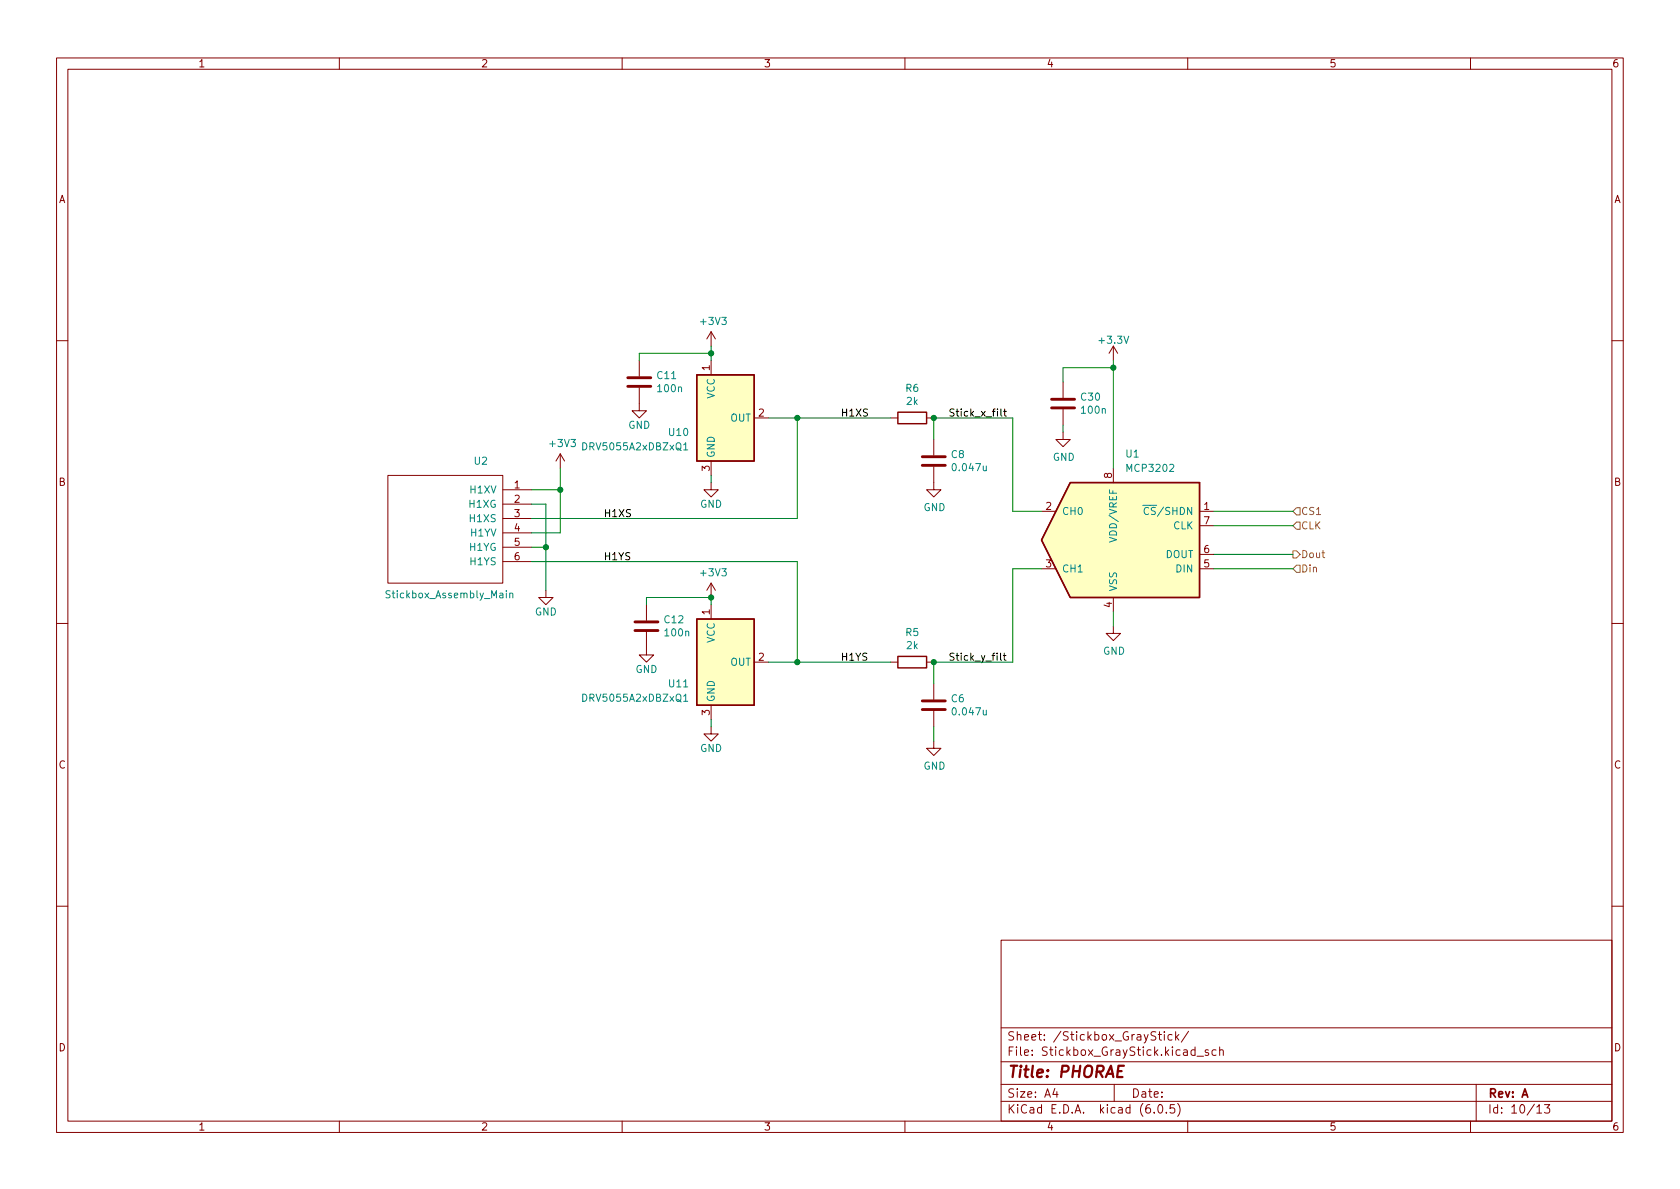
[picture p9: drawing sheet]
<svg xmlns="http://www.w3.org/2000/svg" width="297mm" height="210mm" viewBox="0 0 297 210" stroke-linecap="round" stroke-linejoin="round" font-family="sans-serif">
<g fill="none" stroke="#840000" stroke-width=".18">
<path d="M10 10.2h277v190.1h-277zM12 12.2h273v186.1h-273zM60 10.2v2M110 10.2v2M160 10.2v2M210 10.2v2M260 10.2v2M125.7 58.7v2.5M125.7 58.7l-.7 1.2M125.7 58.7l.8 1.2M10 60.2h2M113 68.6v4h1.3l-1.3 1.3-1.2-1.3h1.2"/>
<path d="M113 63.7v2.8M125.7 63.7v2.6M133.3 73.9h2.6M157.5 73.9h1.2M163.8 73.9h1.3M165.1 77.7v2.8M188 76.4v1.3h1.2l-1.2 1.3-1.3-1.3h1.3M188 67.6v2.8M188 72.4v2.8M196.8 61.2v2.5M196.8 61.2l-.7 1.3M196.8 61.2l.8 1.3"/>
<path d="M285 60.2h2M68.6 84.1h20.3v19h-20.3zM88.9 86.6h5.1M88.9 89.1h5.1M88.9 91.7h5.1M88.9 94.2h5.1M88.9 96.8h5.1M88.9 99.3h5.1M99.1 80.3l-.8 1.2M99.1 80.3v2.5M99.1 80.3l.7 1.2M125.7 85.3v1.3h1.3l-1.3 1.3-1.2-1.3h1.2"/>
<path d="M125.7 81.5v2.6M165.1 82.5v4.1h1.3l-1.3 1.3-1.3-1.3h1.3M184.1 90.4h2.6M196.8 82.8v2.5M212.1 90.4h2.5M212.1 98h2.5M212.1 93h2.5M10 110.2h2M96.5 104.4v1.3h1.3l-1.3 1.2-1.3-1.2h1.3M114.3 111.8v4h1.3l-1.3 1.3-1.3-1.3h1.3M114.3 106.9v2.8M125.7 103.1l-.7 1.3"/>
<path d="M125.7 103.1v2.6M125.7 106.9v2.6M125.7 103.1l.8 1.3M133.3 117.1h2.6M157.5 117.1h1.2M163.8 117.1h1.3M184.1 100.6h2.6M196.8 110.7v1.3h1.3l-1.3 1.3-1.2-1.3h1.2M196.8 105.7v2.5M212.1 100.6h2.5M285 110.2h2M125.7 128.5v1.3h1.3l-1.3 1.3-1.2-1.3h1.2"/>
<path d="M125.7 124.7v2.5M165.1 131.1v1.2h1.3l-1.3 1.3-1.3-1.3h1.3M165.1 120.9v2.8M165.1 125.7v2.8M10 160.2h2M177 166.3h108v32h-108zM285 160.2h2M60 198.3v2M110 198.3v2M160 198.3v2M177 194.8h108M177 191.8h108"/>
<path d="M177 187.8h108M177 181.8h108M186.5 192.5l-.4 1h1M186.9 193v1M197 191.8v3M204.1 196.7v.1M204.8 182.9h.6M204.9 195.4l.2-.1a.81 .81 0 0 1 .6 .7 .81 .81 0 0 1-.3 .8h-.2a.81 .81 0 0 1-.6-.6 .81 .81 0 0 1 .3-.8zM205 182.4v1.3l.4 .2M205.9 182.4v.2M205.9 182.9v1M206.2 196.7v.1"/>
<path d="M207.2 183l-.4-.1-.3 .3v.4l.1 .3h.6M207.6 195.3h-.7v.7l.2-.1 .5 .1 .1 .2-.1 .5-.2 .1-.5-.1M207.9 182.4v1.5M208 183.4l.4 .5M208.2 195.1a1.72 1.72 0 0 1 0 2.3M208.4 182.9l-.5 .6M210 198.3v2M210.1 182.4l-1.2 1.9M211.3 185.7l-.4-.1-.3 .3v.4l.1 .3h.6M211.3 185.1v1.5M211.6 186.8h1.2M213.6 185.7l-.3-.1-.2 .2v.3l.5 .1v.4h-.5"/>
<path d="M215 185.7l-.4-.1-.3 .3v.4l.1 .3h.6M215.6 185.8l.3-.2 .3 .1 .1 .9M215.6 185.1v1.5M260 198.3v2M261 191.8v6.5M271.7 195.8l.5-.5v1.5M271.7 196.8h.9M273.1 195.3h.9l-.5 .6 .4 .1v.7l-.2 .1h-.4l-.2-.1"/>
</g>
<path d="M198.7 188.5h-.9l-.3 2h1" fill="none" stroke="#840000" stroke-width=".4"/>
<path d="M111 68.3h4.1M111 66.8h4.1M185.9 72.1h4.1M185.9 70.6h4.1M163.1 82.3h4M163.1 80.8h4M112.3 111.5h4M112.3 110h4M163.1 125.5h4M163.1 123.9h4" fill="none" stroke="#840000" stroke-width=".51"/>
<path d="M123.2 66.3h10.1v15.2h-10.1zM158.7 72.9h5.1v2h-5.1zM189.2 85.3h22.9v20.4h-22.9l-5.1-10.2zM123.2 109.5h10.1v15.2h-10.1zM158.7 116.1h5.1v2h-5.1z" fill="none" stroke="#840000" stroke-width=".25"/>
<path d="M120.9 78.7l.3-.4v1.3M120.9 79.6h.7M89.5 104.5v.1M89.5 104.9v.8M90.1 105l.2-.1h.3l.1 .8M90.1 104.9v.8M120.9 123.1l.3-.4v1.3M120.9 124h.7" fill="none" stroke="#008484" stroke-width=".18"/>
<g fill="#ffffc2" stroke="#ffffc2" stroke-width=".18">
<path d="M189.2 85.3h22.9v20.4h-22.9l-5.1-10.2z"/>
<path d="M123.2 66.3h10.1v15.2h-10.1z"/>
<path d="M123.2 109.5h10.1v15.2h-10.1z"/>
</g>
<path d="M228.6 97.4h.6l.7 .6-.7 .7h-.6zM229.2 99.9h.7v1.3h-.7l-.6-.6zM229.2 92.3h.7v1.3h-.7l-.6-.6zM229.2 89.8h.7v1.3h-.7l-.6-.7z" fill="none" stroke="#848400" stroke-width=".18"/>
<path d="M177 72.3v1.1l.2 .2M177.5 72.7h.4M177.6 72.3v1.1l.3 .2M176.9 115.5v1.1l.2 .2M177.4 115.9h.5M177.6 115.5v1.1l.3 .2" fill="none" stroke="#000" stroke-width=".18"/>
<g fill="none" stroke="#008400" stroke-width=".18">
<path d="M125.7 61.2v2.5M125.7 62.5h-12.7v1.2M135.9 73.9h21.6M141 73.9v17.8h-47M165.1 77.7v-3.8h14v16.5h5M188 75.2v1.2M196.8 63.7v19.1M196.8 65h-8.8v2.6M94 86.6h5.1M94 89.1h2.5v15.3M94 99.3h47v17.8M94 96.8h2.5"/>
<path d="M99.1 82.8v11.4h-5.1M125.7 84.1v1.2M214.6 98h14M214.6 93h14M214.6 90.4h14M114.3 106.9v-1.2h11.4v1.2M135.9 117.1h21.6M184.1 100.6h-5v16.5h-14v3.8M196.8 108.2v2.5M214.6 100.6h14M125.7 127.2v1.3M165.1 128.5v2.6"/>
</g>
<g fill="#008400" stroke="#008400" stroke-width=".18">
<circle cx="165.1" cy="73.9" r=".46"/>
<circle cx="141" cy="73.9" r=".46"/>
<circle cx="141" cy="117.1" r=".46"/>
<circle cx="125.7" cy="105.7" r=".46"/>
<circle cx="96.5" cy="96.8" r=".46"/>
<circle cx="99.1" cy="86.6" r=".46"/>
<circle cx="125.7" cy="62.5" r=".46"/>
<circle cx="165.1" cy="117.1" r=".46"/>
<circle cx="196.8" cy="65" r=".46"/>
</g>
<text font-size="2.8" fill="#840000" x="178" y="190.6">Title: PHORAE</text>
<g font-size="2.1" fill="#840000">
<text x="178" y="184">Sheet: /Stickbox_GrayStick/</text>
<text x="178" y="186.7">File: Stickbox_GrayStick.kicad_sch</text>
<text x="178" y="196.9">KiCad E.D.A. kicad (6.0.5)</text>
<text x="178" y="194.1">Size: A4</text>
<text x="200" y="194.1">Date:</text>
<text x="263" y="194.1">Rev: A</text>
<text x="263" y="196.9">Id: 10/13</text>
</g>
<g font-size="1.8" fill="#840000">
<text x="35" y="11.9">1</text>
<text x="85" y="11.9">2</text>
<text x="135" y="11.9">3</text>
<text x="185" y="11.9">4</text>
<text x="235" y="11.9">5</text>
<text x="285" y="11.9">6</text>
<text x="10.3" y="35.9">A</text>
<text x="285.3" y="35.9">A</text>
<text x="125.5" y="65.5" transform="rotate(-90 125.5 65.5)">1</text>
<text x="134.1" y="73.7">2</text>
<text x="125.5" y="83.3" transform="rotate(-90 125.5 83.3)">3</text>
<text x="10.3" y="85.9">B</text>
<text x="90.9" y="86.4">1</text>
<text x="90.9" y="88.9">2</text>
<text x="196.6" y="84.6" transform="rotate(-90 196.6 84.6)">8</text>
<text x="285.3" y="85.9">B</text>
<text x="90.9" y="91.4">3</text>
<text x="90.9" y="94">4</text>
<text x="184.9" y="90.2">2</text>
<text x="212.9" y="90.2">1</text>
<text x="212.9" y="92.7">7</text>
<text x="90.9" y="96.5">5</text>
<text x="90.9" y="99.1">6</text>
<text x="184.9" y="100.3">3</text>
<text x="212.9" y="100.3">5</text>
<text x="212.9" y="97.8">6</text>
<text x="196.6" y="107.4" transform="rotate(-90 196.6 107.4)">4</text>
<text x="125.5" y="108.7" transform="rotate(-90 125.5 108.7)">1</text>
<text x="134.1" y="116.8">2</text>
<text x="125.5" y="126.5" transform="rotate(-90 125.5 126.5)">3</text>
<text x="10.3" y="135.9">C</text>
<text x="285.3" y="135.9">C</text>
<text x="10.3" y="185.9">D</text>
<text x="285.3" y="185.9">D</text>
<text x="35" y="199.9">1</text>
<text x="85" y="199.9">2</text>
<text x="135" y="199.9">3</text>
<text x="185" y="199.9">4</text>
<text x="235" y="199.9">5</text>
<text x="285" y="199.9">6</text>
</g>
<g font-size="1.8" fill="#008484">
<text x="124" y="57.4">+3V3</text>
<text x="194.5" y="60.8">+3.3V</text>
<text x="116.3" y="67">C11</text>
<text x="116.4" y="69.3">100n</text>
<text x="126.4" y="70.5" transform="rotate(-90 126.4 70.5)">VCC</text>
<text x="160.2" y="69.3">R6</text>
<text x="160.3" y="71.6">2k</text>
<text x="191.2" y="70.8">C30</text>
<text x="111.1" y="75.8">GND</text>
<text x="118.3" y="77.1">U10</text>
<text x="129.1" y="74.5">OUT</text>
<text x="191.3" y="73.1">100n</text>
<text x="83.9" y="82.2">U2</text>
<text x="97.4" y="79">+3V3</text>
<text x="103.3" y="79.6">DRV5055A2xDBZxQ1</text>
<text x="126.4" y="81" transform="rotate(-90 126.4 81)">GND</text>
<text x="168.2" y="81">C8</text>
<text x="168.6" y="83.3">0.047u</text>
<text x="186.1" y="81.5">GND</text>
<text x="199.1" y="80.9">U1</text>
<text x="199.4" y="83.4">MCP3202</text>
<text x="83.1" y="89.8">H1XG</text>
<text x="83.3" y="87.2">H1XV</text>
<text x="123.8" y="89.8">GND</text>
<text x="83.3" y="92.3">H1XS</text>
<text x="83.3" y="94.9">H1YV</text>
<text x="163.3" y="90.4">GND</text>
<text x="187.7" y="91.1">CH0</text>
<text x="197.5" y="95.3" transform="rotate(-90 197.5 95.3)">VDD/VREF</text>
<text x="201.7" y="91.1">~{CS}/SHDN</text>
<text x="207.4" y="93.6">CLK</text>
<text x="83.1" y="97.4">H1YG</text>
<text x="83.3" y="99.9">H1YS</text>
<text x="124" y="101.9">+3V3</text>
<text x="187.7" y="101.2">CH1</text>
<text x="206.1" y="98.7">DOUT</text>
<text x="208" y="101.2">DIN</text>
<text x="68.6" y="105.8">Stickbox_Assembly_Main</text>
<text x="197.5" y="104.6" transform="rotate(-90 197.5 104.6)">VSS</text>
<text x="94.6" y="108.8">GND</text>
<text x="117.5" y="110.2">C12</text>
<text x="117.7" y="112.5">100n</text>
<text x="126.4" y="113.7" transform="rotate(-90 126.4 113.7)">VCC</text>
<text x="160.2" y="112.5">R5</text>
<text x="112.3" y="119">GND</text>
<text x="129.1" y="117.7">OUT</text>
<text x="160.3" y="114.8">2k</text>
<text x="195" y="115.8">GND</text>
<text x="103.3" y="124.1">DRV5055A2xDBZxQ1</text>
<text x="118.3" y="121.5">U11</text>
<text x="126.4" y="124.2" transform="rotate(-90 126.4 124.2)">GND</text>
<text x="168.2" y="124.2">C6</text>
<text x="168.6" y="126.5">0.047u</text>
<text x="123.8" y="133">GND</text>
<text x="163.3" y="136.1">GND</text>
</g>
<g font-size="1.8">
<text x="148.6" y="73.6">H1XS</text>
<text x="167.6" y="73.6">Stick_x_filt</text>
<text x="106.7" y="91.4">H1XS</text>
<text x="106.7" y="99">H1YS</text>
<text x="148.6" y="116.8">H1YS</text>
<text x="167.6" y="116.8">Stick_y_filt</text>
</g>
<g font-size="1.8" fill="#848400">
<text x="230" y="93.6">CLK</text>
<text x="230" y="91.1">CS1</text>
<text x="230" y="98.7">Dout</text>
<text x="230" y="101.2">Din</text>
</g>
</svg>
